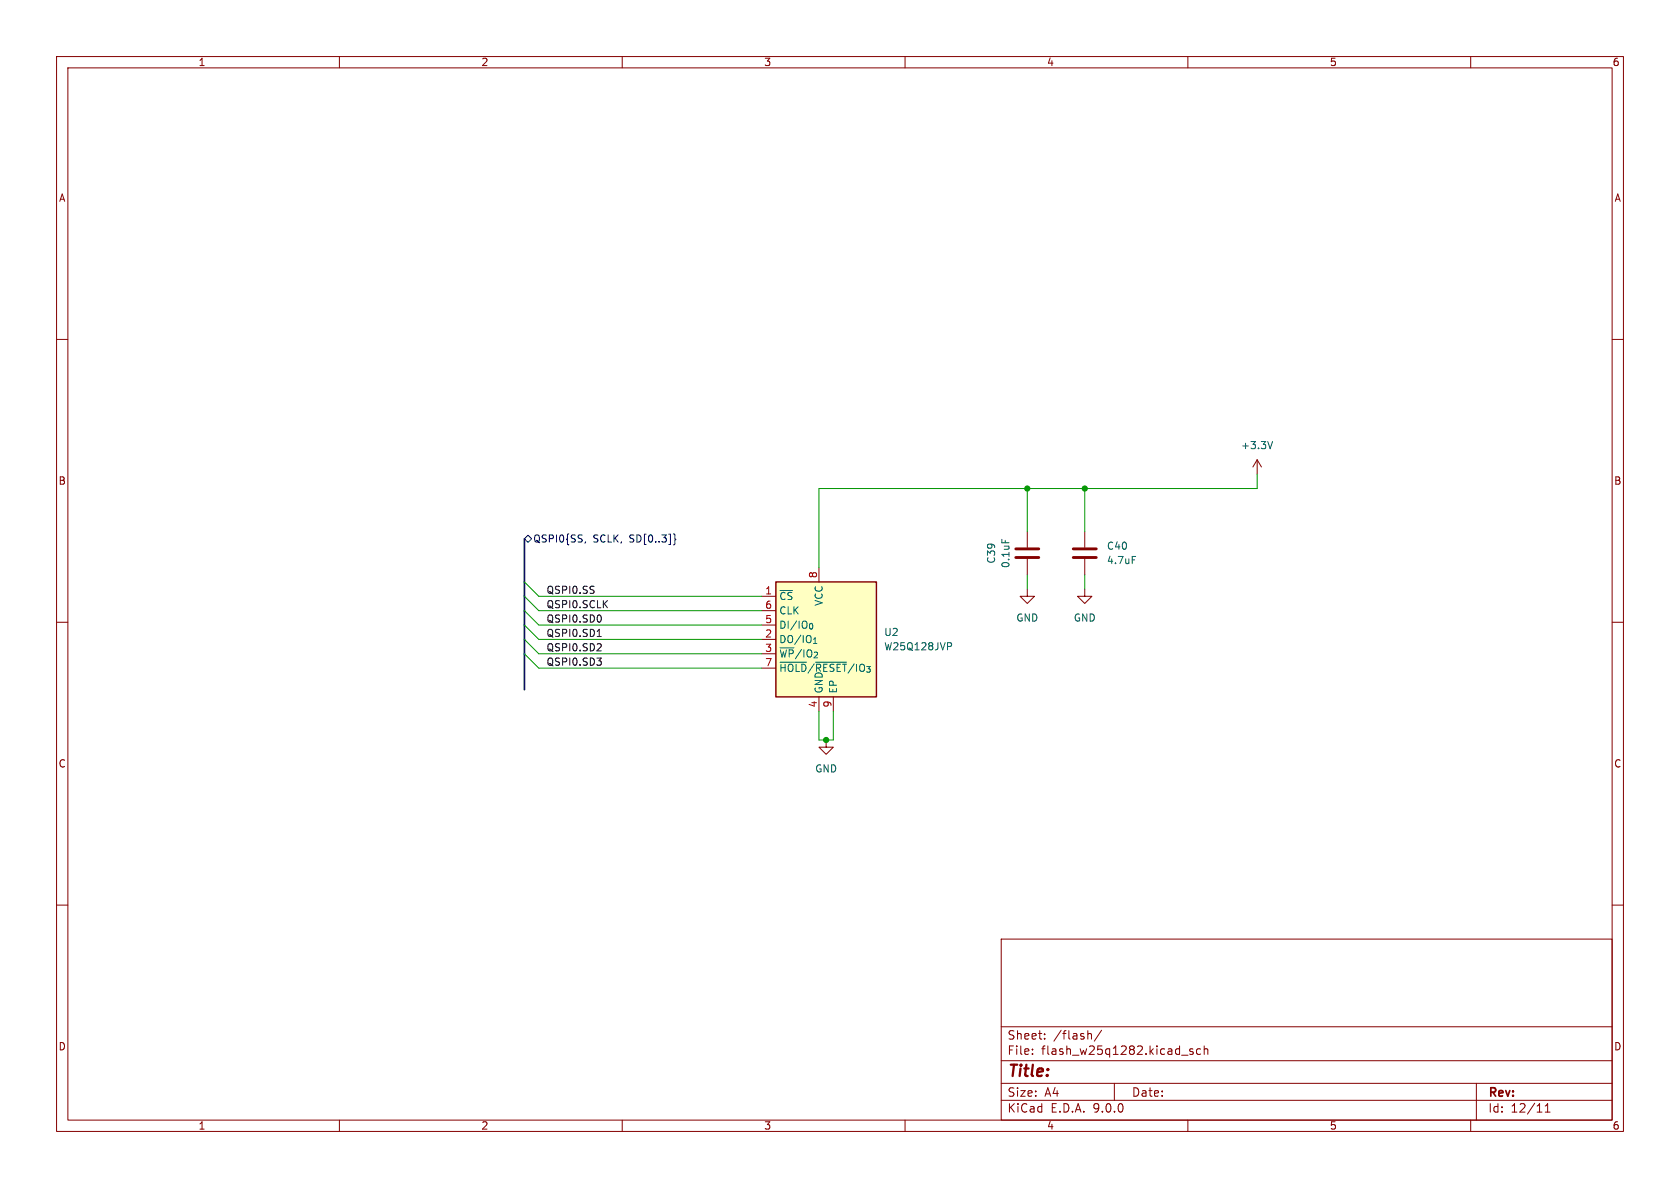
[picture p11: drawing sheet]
<svg xmlns="http://www.w3.org/2000/svg" width="297mm" height="210mm" viewBox="0 0 297 210" stroke-linecap="round" stroke-linejoin="round" font-family="sans-serif">
<g fill="none" stroke="#840000" stroke-width=".18">
<path d="M10 10h277v190h-277zM12 12h273v186h-273zM60 10v2M110 10v2M160 10v2M210 10v2M260 10v2M10 60h2M285 60h2M222.2 81.3l-.7 1.3M222.2 81.3l.8 1.3M222.2 81.3v2.5"/>
<path d="M10 110h2M285 110h2M146 130.8v1.3h1.3l-1.3 1.3-1.2-1.3h1.2M10 160h2M177 166h108v32h-108zM285 160h2M60 198v2M110 198v2M160 198v2M177 194.5h108M177 191.5h108M177 187.5h108"/>
<path d="M177 181.5h108M182.5 186.3v.1M182.5 185.5v.1M184.7 183.6v.1M184.7 182.8v.1M192.5 182.7h.2l.3 .2v.8M194.7 182.1l-1.2 2M197 191.5v3M208.9 186.5h1.1M210 198v2M210.9 185.5l-.4-.1-.2 .2 .1 .2 .5 .2v.3h-.6M212.2 185.5l-.4-.1-.3 .3v.4l.2 .2h.5"/>
<path d="M212.9 185.5l.2-.1 .4 .1v.9M212.9 184.9v1.5M260 198v2M261 191.5v6.5M273.2 196.6h.8M273.2 195.5l.4-.4v1.5"/>
</g>
<path d="M225 78l-.5 1.3" fill="none" stroke="#006464" stroke-width=".18"/>
<path d="M137.2 102.9h17.7v20.3h-17.7z" fill="#ffffc2"/>
<path d="M137.2 102.9h17.7v20.3h-17.7z" fill="none" stroke="#840000" stroke-width=".25"/>
<g fill="none" stroke="#840000" stroke-width=".18">
<path d="M181.6 94v2.8M181.6 98.8v2.8M191.8 94v2.8M191.8 98.8v2.8M134.6 105.4h2.6M134.6 108h2.6M134.6 110.5h2.6M134.6 113h2.6M134.6 115.6h2.6M134.6 118.1h2.6M144.8 100.3v2.6M181.6 104.1v1.3h1.3l-1.3 1.3-1.3-1.3h1.3"/>
<path d="M191.8 104.1v1.3h1.2l-1.2 1.3-1.3-1.3h1.3M144.8 123.2v2.5M147.3 123.2v2.5"/>
</g>
<path d="M177.1 95.3v.6M200.2 98.4h.6M137.9 117.1h4.7M144.2 117.1h5.5M167.5 113.6h.5l.2 .3-.1 .3-.6 .1" fill="none" stroke="#006464" stroke-width=".18"/>
<path d="M179.6 97h4M179.6 98.6h4M189.7 97h4.1M189.7 98.6h4.1" fill="none" stroke="#840000" stroke-width=".51"/>
<path d="M92.7 95.3l.6-.7 .7 .7-.7 .6zM103.5 95.8l-.1 .2M119.1 94.4l.2 .2v.6l.2 .1-.2 .2v.6l-.2 .2" fill="none" stroke="#000084" stroke-width=".18"/>
<path d="M105.5 116.3h.8l-.4 .5M105.6 112.5h.7M106.2 116.9l.1 .2-.1 .4M106.2 108.8l.1 .4-.1 .7M106.2 113.8l.1 .2-.1 .3-.7 .8h.8" fill="none" stroke="#0f0f0f" stroke-width=".18"/>
<path d="M92.7 95.3v26.6" fill="none" stroke="#000084" stroke-width=".3"/>
<path d="M181.6 86.4v7.6M191.8 86.4v7.6M222.2 83.8v2.6h-77.4v13.9M92.7 108l2.5 2.5h39.4M92.7 102.9l2.5 2.5h39.4M92.7 105.4l2.5 2.6h39.4M92.7 110.5l2.5 2.5h39.4M92.7 115.6l2.5 2.5h39.4M92.7 113l2.5 2.6h39.4M181.6 101.6v2.5M191.8 101.6v2.5M144.8 125.7v5.1h2.5v-5.1" fill="none" stroke="#009600" stroke-width=".18"/>
<g fill="#009600" stroke="#009600" stroke-width=".18">
<circle cx="146" cy="130.8" r=".46"/>
<circle cx="181.6" cy="86.4" r=".46"/>
<circle cx="191.8" cy="86.4" r=".46"/>
</g>
<text font-size="2.8" fill="#840000" x="178" y="190.9">Title:</text>
<g font-size="2.1" fill="#840000">
<text x="178" y="184">Sheet:</text>
<text x="186.2" y="184">/flash/</text>
<text x="178" y="186.7">File:</text>
<text x="184.1" y="186.7">flash_w25q1282.kicad_sch</text>
<text x="178" y="196.9">KiCad</text>
<text x="178" y="194.1">Size:</text>
<text x="184.7" y="194.1">A4</text>
<text x="185.7" y="196.9">E.D.A.</text>
<text x="193.3" y="196.9">9.0.0</text>
<text x="200" y="194.1">Date:</text>
<text x="263" y="194.3">Rev:</text>
<text x="263" y="196.9">Id:</text>
<text x="267.1" y="196.9">12/11</text>
</g>
<g font-size="1.8" fill="#840000">
<text x="35" y="11.9">1</text>
<text x="85" y="11.9">2</text>
<text x="135" y="11.9">3</text>
<text x="185" y="11.9">4</text>
<text x="235" y="11.9">5</text>
<text x="285" y="11.9">6</text>
<text x="10.3" y="35.9">A</text>
<text x="285.3" y="35.9">A</text>
<text x="10.3" y="85.9">B</text>
<text x="285.3" y="85.9">B</text>
<text x="10.3" y="135.9">C</text>
<text x="285.3" y="135.9">C</text>
<text x="10.3" y="185.9">D</text>
<text x="285.3" y="185.9">D</text>
<text x="35" y="199.9">1</text>
<text x="85" y="199.9">2</text>
<text x="135" y="199.9">3</text>
<text x="185" y="199.9">4</text>
<text x="235" y="199.9">5</text>
<text x="285" y="199.9">6</text>
</g>
<g font-size="1.8" fill="#006464">
<text x="219.3" y="79.6">+3.3V</text>
<text x="176.1" y="99.7" transform="rotate(-90 176.1 99.7)">C39</text>
<text x="178.7" y="100.5" transform="rotate(-90 178.7 100.5)">0.1uF</text>
<text x="195.6" y="97.4">C40</text>
<text x="195.6" y="99.9">4.7uF</text>
<text x="137.7" y="106.3">~{CS}</text>
<text x="145.6" y="107.2" transform="rotate(-90 145.6 107.2)">VCC</text>
<text x="137.7" y="108.8">CLK</text>
<text x="137.7" y="111.4">DI/IO_{0}</text>
<text x="137.7" y="113.9">DO/IO_{1}</text>
<text x="156.2" y="112.6">U2</text>
<text x="179.6" y="110.1">GND</text>
<text x="189.7" y="110.1">GND</text>
<text x="137.7" y="116.4">~{WP}/IO_{2}</text>
<text x="137.7" y="119">~{HOLD}/~{RESET}/IO_{3}</text>
<text x="156.2" y="115.2">W25Q128JVP</text>
<text x="145.6" y="122.7" transform="rotate(-90 145.6 122.7)">GND</text>
<text x="148.2" y="122.7" transform="rotate(-90 148.2 122.7)">EP</text>
<text x="144" y="136.8">GND</text>
</g>
<g font-size="1.8" fill="#000084">
<text x="94.2" y="96.1">QSPI0{SS,</text>
<text x="104.8" y="96.1">SCLK,</text>
<text x="111.4" y="96.1">SD[0..3]}</text>
</g>
<g font-size="1.8" fill="#0f0f0f">
<text x="96.5" y="107.6">QSPI0.SCLK</text>
<text x="96.5" y="105.1">QSPI0.SS</text>
<text x="96.5" y="110.1">QSPI0.SD0</text>
<text x="96.5" y="112.7">QSPI0.SD1</text>
<text x="96.5" y="117.8">QSPI0.SD3</text>
<text x="96.5" y="115.2">QSPI0.SD2</text>
</g>
<g font-size="1.8" fill="#a90000">
<text x="135.2" y="105.2">1</text>
<text x="135.2" y="107.7">6</text>
<text x="144.5" y="102.3" transform="rotate(-90 144.5 102.3)">8</text>
<text x="135.2" y="110.2">5</text>
<text x="135.2" y="112.8">2</text>
<text x="135.2" y="115.3">3</text>
<text x="135.2" y="117.9">7</text>
<text x="144.5" y="125.2" transform="rotate(-90 144.5 125.2)">4</text>
<text x="147.1" y="125.2" transform="rotate(-90 147.1 125.2)">9</text>
</g>
</svg>
